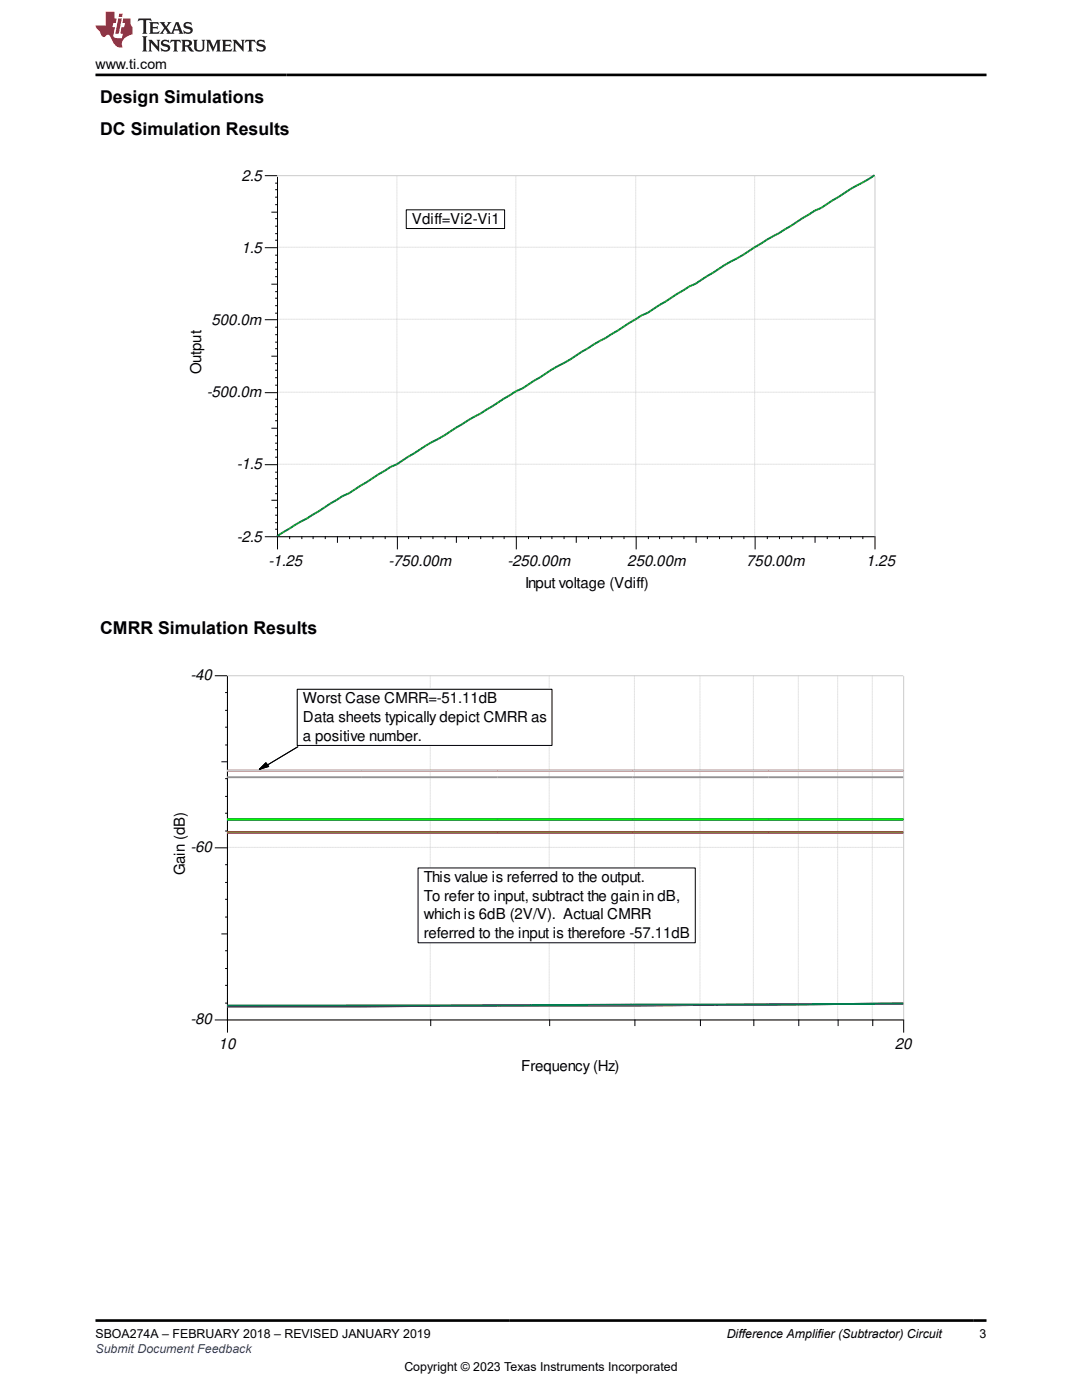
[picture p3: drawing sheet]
<svg xmlns="http://www.w3.org/2000/svg" width="216mm" height="279mm" viewBox="0 0 216 279" stroke-linecap="round" stroke-linejoin="round" font-family="sans-serif">
<path d="M55.4 35.2v71.9h119M55.4 35.1h119M79.2 35v72M102.9 35v72M126.8 35v72M150.6 35v72M174.6 35.2v71.9M55.3 49.3h119.2M55.3 78.3h119.2M55.3 63.7h119.2M55.3 92.6h119.2" fill="none" stroke="#cbcbcb" stroke-width=".2"/>
<g fill="none" stroke="#000" stroke-width=".2">
<path d="M52.9 35.1h2.3M55 39.3h.2M55 37.9h.2M55 36.6h.2M55.4 35.4v74.1M52.9 49.4h2.3M54.2 56.7h1M54.2 42.3h1M55 59.5h.2M55 58.2h.2M55 55.2h.2M55 53.7h.2"/>
<path d="M55 52.4h.2M55 50.9h.2M55 47.9h.2M55 46.6h.2M55 45.1h.2M55 43.6h.2M55 40.8h.2M52.9 78.4h2.3M52.9 63.8h2.3M54.2 71.1h1M55 79.7h.2M55 76.9h.2"/>
<path d="M55 75.4h.2M55 73.9h.2M55 72.6h.2M55 69.6h.2M55 68.3h.2M55 66.8h.2M55 65.3h.2M55 62.5h.2M55 61h.2M52.9 92.7h2.3M54.2 99.8h1M54.2 85.5h1"/>
<path d="M55 98.5h.2M55 97h.2M55 95.5h.2M55 94.2h.2M55 91.2h.2M55 89.8h.2M55 88.4h.2M55 87h.2M55 84h.2M55 82.7h.2M55 81.2h.2M52.9 107.1h2.3"/>
<path d="M55 105.6h.2M55 104.3h.2M55 102.8h.2M55 101.3h.2M55.4 107.1h119M57.8 107.1v.4M60.2 107.1v.4M62.5 107.1v.4M64.9 107.1v.4M67.3 107.1v1.1M69.8 107.1v.4M72 107.1v.4"/>
<path d="M74.4 107.1v.4M76.9 107.1v.4M79.3 107.1v2.4M81.5 107.1v.4M84 107.1v.4M86.4 107.1v.4M88.8 107.1v.4M91.1 107.1v1.1M93.5 107.1v.4M95.9 107.1v.4M98.4 107.1v.4M100.6 107.1v.4"/>
<path d="M103 107.1v2.4M105.5 107.1v.4M107.9 107.1v.4M110.1 107.1v.4M112.6 107.1v.4M115 107.1v1.1M117.4 107.1v.4M119.8 107.1v.4M122.1 107.1v.4M124.5 107.1v.4M126.9 107.1v2.4M129.4 107.1v.4"/>
<path d="M131.6 107.1v.4M134 107.1v.4M136.5 107.1v.4M138.9 107.1v1.1M141.1 107.1v.4M143.6 107.1v.4M146 107.1v.4M148.4 107.1v.4M150.7 107.1v2.4M153.1 107.1v.4M155.5 107.1v.4M158 107.1v.4"/>
<path d="M160.2 107.1v.4M162.6 107.1v1.1M165.1 107.1v.4M167.5 107.1v.4M169.7 107.1v.4M172.2 107.1v.4M174.6 107.1v2.4"/>
</g>
<path d="M174.5 35l-4.9 2.8-5.8 3.7-1.3 .6-14.2 8.7-3.7 2.1-5.8 3.7-1.3 .6-8.2 5.2-1.3 .6-14.2 8.7-3.8 2.1-5.8 3.7-1.3 .6-14.2 8.8-3.7 2-5.8 3.7-1.3 .6-8.2 5.2-1.3 .6-4.7 3-8.4 5" fill="none" stroke="#007f00" stroke-width=".37"/>
<path d="M81.1 41.9h19.6v3.7h-19.6z" fill-rule="evenodd" fill="#fff"/>
<path d="M81.1 41.9h19.6v3.7h-19.6z" fill="none" stroke="#fff" stroke-width=".37"/>
<path d="M81.1 41.9h19.6v3.7h-19.6z" fill="none" stroke="#000" stroke-width=".2"/>
<g fill="#fff">
<path d="M35.2 132.2h1.3v2.2h-1.3z" fill-rule="evenodd"/>
<path d="M59.3 137.6h50.8v11.2h-50.8z" fill-rule="evenodd"/>
</g>
<path d="M59.3 137.6h50.8v11.2h-50.8z" fill="none" stroke="#fff" stroke-width=".2"/>
<g fill="none" stroke="#000" stroke-width=".2">
<path d="M43 134.9h2.2M45 138.2h.2M45.4 135v71M59.3 137.6h50.8v11.2h-50.8zM44.3 152h.9M45 158.9h.2M45 155.4h.2M45 148.7h.2M45 145.1h.2M45 141.8h.2M51.7 153.5l1.4-1.3 .5 .8zM59.4 149l-7.5 4.5"/>
<path d="M43 169.2h2.2M45 179.5h.2M45 176.1h.2M45 172.6h.2M45 165.8h.2M45 162.3h.2M44.3 186.4h.9M45 196.6h.2M45 193.3h.2M45 189.7h.2M45 183h.2M43 203.6h2.2"/>
<path d="M45 200.2h.2M45.4 203.6h134.7M85.9 203.6v1.1M109.7 203.6v1.1M126.7 203.6v1.1M139.8 203.6v1.1M150.4 203.6v1.1M159.4 203.6v1.1M167.2 203.6v1.1M174.1 203.6v1.1M180.3 203.6v2.4"/>
</g>
<path d="M51.7 153.5l1.4-1.3 .5 .8z" fill="#000"/>
<g fill="none" stroke="#cbcbcb" stroke-width=".2">
<path d="M45.3 134.8v68.7M45.4 135v68.6h134.7M45.4 134.9h134.7M85.9 134.8v68.7M109.6 134.8v68.7M126.6 134.8v68.7M139.7 134.8v68.7M150.3 134.8v68.7M159.3 134.8v68.7M167.1 134.8v68.7M174.1 134.8v68.7M180.3 135v68.6"/>
<path d="M45.3 169.1h134.9"/>
</g>
<path d="M180.2 200.3l-54 .4h-54l-26.9 .1" fill="none" stroke="#ff0" stroke-width=".37"/>
<path d="M45.3 166.1h134.9" fill="none" stroke="#00f" stroke-width=".37"/>
<path d="M45.3 166.1h134.9" fill="none" stroke="#f0f" stroke-width=".37"/>
<path d="M45.3 163.5h134.9" fill="none" stroke="#01ffff" stroke-width=".37"/>
<path d="M45.3 163.5h134.9" fill="none" stroke="#000" stroke-width=".37"/>
<path d="M45.3 153.8h134.9M45.3 166.1h134.9" fill="none" stroke="#7f0000" stroke-width=".37"/>
<path d="M45.3 163.5h134.9M180.2 200.3l-54 .4-80.9 .1" fill="none" stroke="#007f00" stroke-width=".37"/>
<path d="M45.3 166.1h134.9" fill="none" stroke="#7f7f00" stroke-width=".37"/>
<path d="M45.3 163.5h134.9" fill="none" stroke="#00007f" stroke-width=".37"/>
<path d="M180.2 200.3l-54 .4-80.9 .1" fill="none" stroke="#7f007f" stroke-width=".37"/>
<path d="M180.2 200.3l-80.9 .4h-54" fill="none" stroke="#007f7f" stroke-width=".37"/>
<path d="M45.3 155.1h134.9" fill="none" stroke="#919191" stroke-width=".37"/>
<path d="M45.3 153.8h134.9" fill="none" stroke="#cbcbcb" stroke-width=".37"/>
<path d="M45.3 163.5h134.9" fill="none" stroke="#01ff00" stroke-width=".37"/>
<path d="M59.3 137.6h50.8v11.2h-50.8z" fill-rule="evenodd" fill="#fff"/>
<path d="M59.3 137.6h50.8v11.2h-50.8z" fill="none" stroke="#fff" stroke-width=".37"/>
<path d="M59.3 137.6h50.8v11.2h-50.8zM51.7 153.5l1.4-1.3 .5 .8zM59.4 149l-7.5 4.5" fill="none" stroke="#000" stroke-width=".2"/>
<path d="M51.7 153.5l1.4-1.3 .5 .8z" fill="#000"/>
<path d="M83.4 173.2h55.3v15h-55.3z" fill-rule="evenodd" fill="#fff"/>
<path d="M83.4 173.2h55.3v15h-55.3z" fill="none" stroke="#fff" stroke-width=".2"/>
<path d="M83.4 173.2h55.3v15h-55.3z" fill="none" stroke="#000" stroke-width=".2"/>
<path d="M27.7 3.7l-.2 .6 .5-.3h.6v.2v2.2l-.2 .3h1l-.2-.3v-2.2v-.2h.5l.5 .3-.1-.6zM29.8 4.4l.2 .4v1.6l-.2 .3h1.9l.1-.6a1.08 1.08 0 0 1-1.3 .2v-.6h.6l.4 .1v-.6l-.4 .2h-.6v-.6l.2-.1a1 1 0 0 1 1 .3l-.1-.6zM31.8 4.4l1 1.2-1 1.1h.9l-.2-.2 .4-.7 .5 .7-.2 .2h1.6l-.2-.2 .1-.4h1l.1 .4-.1 .2h.9l-.2-.3-.8-2h-.5l-1 2.2-.8-1.1 .9-1.1h-.8l.2 .2-.5 .7-.3-.7 .1-.2zM35.2 4.8l.4 1h-.8zM36.8 4.6a.65 .65 0 0 0-.2 .7 .65 .65 0 0 0 .6 .4l.7 .2 .1 .2a.79 .79 0 0 1-.7 .4 .79 .79 0 0 1-.7-.5l.1 .7 .2-.1a.93 .93 0 0 0 1.1 .1 .93 .93 0 0 0 .4-.9 1.46 1.46 0 0 0-1.2-.6l-.1-.4a1.09 1.09 0 0 1 1.2 .2l-.2-.6-.1 .1-.6-.1zM28.4 7.2l.2 .4v2.3l-.2 .4h1l-.2-.4v-2.3l.2-.4zM29.6 7.9l.2 .4v1.6l-.2 .4h.8l-.3-.4v-1.4l1.7 1.8v-2l.2-.4h-.8l.2 .3 .1 1.1-1.2-1.4zM32.3 8.1a.65 .65 0 0 0-.2 .7 .65 .65 0 0 0 .7 .4l.6 .2 .1 .3a.79 .79 0 0 1-.7 .3 .79 .79 0 0 1-.7-.5l.1 .8 .2-.1a.93 .93 0 0 0 1.1 0 .93 .93 0 0 0 .4-.9 1.46 1.46 0 0 0-1.2-.6l-.1-.4a1.09 1.09 0 0 1 1.2 .2l-.2-.6-.1 .1-.6-.1zM34.1 7.9l-.1 .7a.63 .63 0 0 1 .7-.4l.1 1.7-.3 .4h1l-.2-.4v-1.7a.66 .66 0 0 1 .8 .4l-.1-.7zM36.2 7.9l.2 .4v1.6l-.2 .4h.9l-.2-.2v-.8l.5 .1 .1 .1a.79 .79 0 0 0 1.2 .7l-1-1a.61 .61 0 0 0 .6-.6 .61 .61 0 0 0-.5-.6zM36.9 8.3l.2-.1a.47 .47 0 0 1 .5 .1 .47 .47 0 0 1 .1 .5l-.2 .2h-.6zM38.5 7.9l.2 .3a2.27 2.27 0 0 0 .4 1.9 1.04 1.04 0 0 0 1.7-.6v-1.3l.2-.3h-.8l.2 .4v1.2a.6 .6 0 0 1-.6 .5 .6 .6 0 0 1-.6-.5v-1.2l.3-.4zM41.1 7.9l.2 .4v1.6l-.2 .4h.7l-.2-.4v-1.5l.9 1.9 .8-1.9v1.5l-.2 .4h1l-.3-.4v-1.6l.3-.4h-.8l-.7 1.6-.7-1.6zM44.3 7.9l.2 .4v1.6l-.2 .4h1.9l.1-.6a1.09 1.09 0 0 1-1.3 .1v-.6h.6l.4 .2v-.7l-.4 .2h-.6v-.5l.2-.2a1.01 1.01 0 0 1 1 .3l-.1-.6zM46.4 7.9l.3 .4v1.6l-.3 .4h.8l-.2-.4v-1.4l1.6 1.8v-2l.2-.4h-.7l.2 .3v1.1l-1.2-1.4zM49 7.9l-.1 .7a.63 .63 0 0 1 .8-.4v1.7l-.3 .4h1l-.2-.4v-1.7a.66 .66 0 0 1 .8 .4l-.1-.7zM51.4 8.1a.65 .65 0 0 0-.2 .7 .65 .65 0 0 0 .6 .4l.6 .2 .2 .3a.79 .79 0 0 1-.8 .3 .79 .79 0 0 1-.6-.5l.1 .8 .2-.1a.93 .93 0 0 0 1 0 .93 .93 0 0 0 .5-.9 1.46 1.46 0 0 0-1.3-.6l-.1-.4a1.09 1.09 0 0 1 1.3 .2l-.2-.6-.2 .1-.5-.1z" fill="#231f20"/>
<path d="M21.1 2.3v2.8h-2.1l.1 .4 .9 .9a.95 .95 0 0 0 .9 .9 .59 .59 0 0 1 .6-.3 .59 .59 0 0 1 .5 .3l.4 .8a1.59 1.59 0 0 0 2.1 1.3 1.61 1.61 0 0 1 1-2.2l1-.4-.1-1.4a1.59 1.59 0 0 1-.4-1.7h-1.4l-.2 .9h.5l-.1 .8h-.5l-.2 1v.3h.4l-.2 .9h-.6a.73 .73 0 0 1-1.1-.6l.3-1.6h-.5l.2-.8h.5l.2-.9h-.5v-1.4zM23.6 3.7l-.6 3h.7l.6-3zM23.8 2.7l-.1 .7h.7l.1-.7z" fill="#ed1c24"/>
<path d="M19 15h177.8M19 263.5h177.8" fill="none" stroke="#000" stroke-width=".53"/>
<g font-size="3.5">
<text x="20" y="20.6">Design Simulations</text>
<text x="20" y="26.9">DC Simulation Results</text>
<text x="20" y="126.6">CMRR Simulation Results</text>
</g>
<g font-size="3">
<text x="48.2" y="36.1">2.5</text>
<text x="82.2" y="44.7">Vdiff=Vi2-Vi1</text>
<text x="48.2" y="50.5">1.5</text>
<text x="42.2" y="64.8">500.0m</text>
<text x="40.1" y="74.7" transform="rotate(-90 40.1 74.7)">Output</text>
<text x="41.3" y="79.2">-500.0m</text>
<text x="47.2" y="93.6">-1.5</text>
<text x="47.2" y="108.1">-2.5</text>
<text x="53.6" y="113">-1.25</text>
<text x="77.5" y="113">-750.00m</text>
<text x="101.2" y="113">-250.00m</text>
<text x="125.2" y="113">250.00m</text>
<text x="148.9" y="113">750.00m</text>
<text x="172.8" y="113">1.25</text>
<text x="104.8" y="117.3">Input voltage (Vdiff)</text>
<text x="38" y="135.7">-40</text>
<text x="60.4" y="140.4">Worst Case CMRR=-51.11dB</text>
<text x="60.4" y="144.1">Data sheets typically depict CMRR as</text>
<text x="60.4" y="147.8">a positive number.</text>
<text x="38" y="170">-60</text>
<text x="36.9" y="174.7" transform="rotate(-90 36.9 174.7)">Gain (dB)</text>
<text x="84.5" y="176">This value is referred to the output.</text>
<text x="84.5" y="179.8">To refer to input, subtract the gain in dB,</text>
<text x="84.5" y="183.5">which is 6dB (2V/V). Actual CMRR</text>
<text x="84.5" y="187.2">referred to the input is therefore -57.11dB</text>
<text x="38" y="204.4">-80</text>
<text x="43.6" y="209.4">10</text>
<text x="178.5" y="209.4">20</text>
<text x="104" y="213.7">Frequency (Hz)</text>
</g>
<text font-size="2.8" x="19.1" y="13.8">www.ti.com</text>
<g font-size="2.5">
<text x="19" y="267.1">SBOA274A – FEBRUARY 2018 – REVISED JANUARY 2019</text>
<text x="145" y="267.1">Difference Amplifier (Subtractor) Circuit</text>
<text x="195.5" y="267.1">3</text>
<text x="80.7" y="273.5">Copyright © 2023 Texas Instruments Incorporated</text>
</g>
<text font-size="2.5" fill="#00f" x="19" y="270">Submit Document Feedback</text>
</svg>
